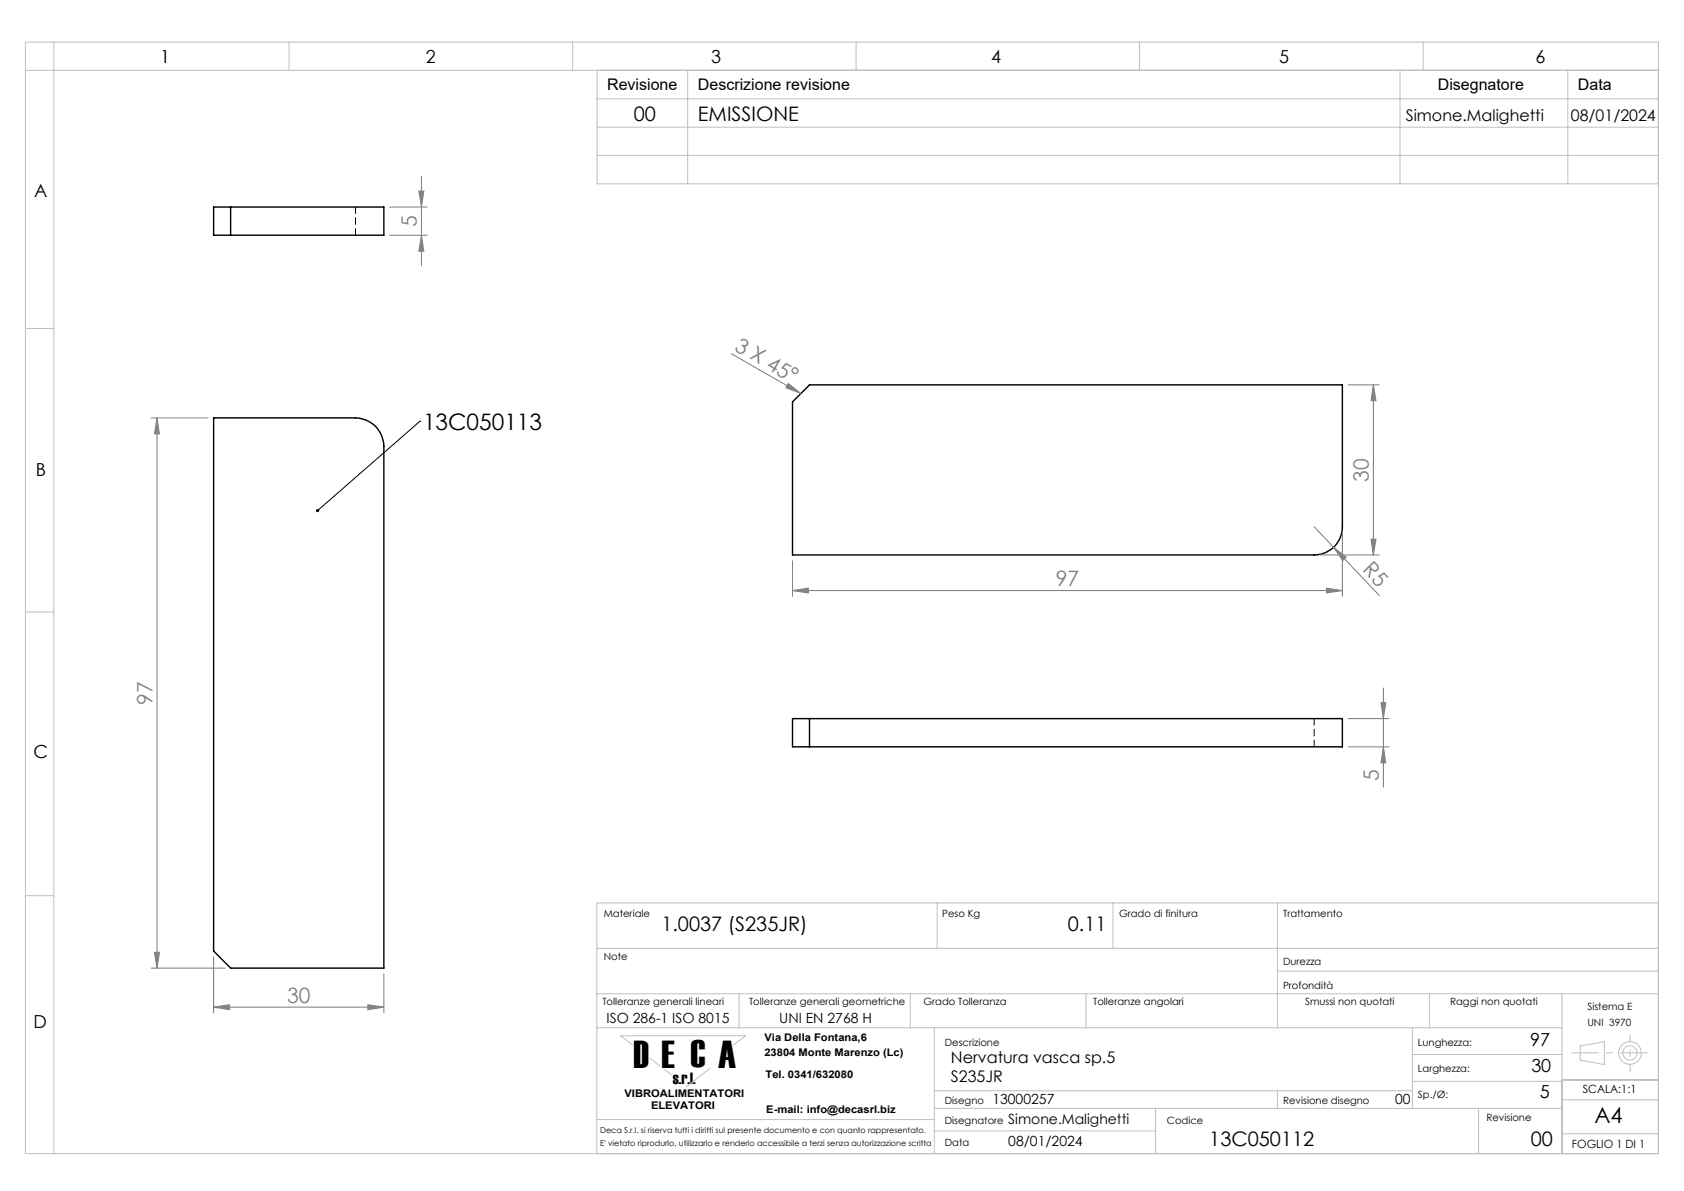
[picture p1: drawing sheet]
<svg xmlns="http://www.w3.org/2000/svg" width="297mm" height="210mm" viewBox="0 0 297 210" stroke-linecap="round" stroke-linejoin="round" font-family="sans-serif">
<path d="M37.7 36.5h30v5h-30zM40.7 36.5v5M37.7 73.7h25a5 5 0 0 1 5 5v92h-27l-3-3zM139.8 70.9l3-3h93.9v25a4.9 4.9 0 0 1-4.9 5h-92zM139.8 126.7h96.9v5h-96.9zM142.8 126.7v5" fill="none" stroke="#000" stroke-width=".25"/>
<path d="M62.7 36.5v5M231.8 126.7v5" fill="none" stroke="#000" stroke-width=".18" stroke-dasharray="1.3 .6" stroke-linecap="butt"/>
<g fill="none" stroke="#c0c0c0" stroke-width=".18">
<path d="M4.5 7.4h288v196h-288zM4.5 12.4h288M9.5 7.4v196M51 7.4v5M101 7.4v5M105.3 12.4v20h187.2M105.3 17.4h187.2M121.3 12.4v20M151 7.4v5M201 7.4v5M246.9 12.4v20M251 7.4v5"/>
<path d="M276.5 12.4v20M105.3 22.4h187.2M105.3 27.4h187.2M4.5 57.9h5M4.5 107.9h5M4.5 157.9h5M165.3 159.2v8M196.3 159.2v8M225.3 159.2v22M292.5 159.2h-187.2v44.2M105.3 175.2h187.2M105.3 167.2h187.2"/>
<path d="M130.4 175.2v6M160.5 175.2v6M191.5 175.2v6M225.3 171.2h67.2M252.1 175.2v6M275.5 175.2v28.2M105.3 181.2h170.2M105.3 197.4h59.6M111.5 184.2l-2.1-1.6h22.1l-2.1 1.6M114.7 186.6l1.8 1.4M117.2 188.6l1.3 .9M125.2 188.4l-4.2 3.2"/>
<path d="M164.8 181.2v22.2M164.8 195.4h110.7M164.8 199.4h39M164.8 192.3h84.3M203.8 195.4v8M225.3 192.3v3.1M249.1 181.2v14.2M249.1 185.9h26.4M249.1 190.7h26.4M260.8 195.4v8M275.5 199.9h17M275.5 193.9h17"/>
<path d="M275.5 190.4h17M278.7 184.4l4.3-.7-.1 4-4.2-.8z"/>
<circle cx="287.5" cy="185.7" r="2"/>
<circle cx="287.5" cy="185.7" r="1.25"/>
</g>
<g fill="none" stroke="#808080" stroke-width=".18">
<path d="M68.7 36.5h6.6M73.9 33.7h.9l-.5 2.8zM74.3 31.1v15.8M68.7 41.5h6.6M74.3 41.5l.5 2.8h-.9zM26.7 73.7h10M27.7 73.7l.4 2.8h-.9zM27.7 73.7v97M129 62.4l12.3 7M139 67.6l2.3 1.8-2.7-1zM237.8 67.9h5.4M242.2 67.9l.5 2.8h-.9z"/>
<path d="M242.2 67.9v30M139.8 98.9v6.3M231.8 92.9l3.4 3.6M232.8 97.9h10.4M235.2 96.5l2.2 1.7-.6 .6zM235.2 96.5l8.1 8.5M236.7 93.9v11.3M241.8 95.1h.9l-.5 2.8zM139.8 104.1l2.8-.4v.9zM139.8 104.1h96.9M234 103.7l2.7 .4-2.7 .5zM237.8 126.7h7.2"/>
<path d="M237.8 131.7h7.2M243.6 123.9h.8l-.4 2.8zM244 131.7l.4 2.8h-.8zM244 121.3v17.5M26.7 170.7h13M27.2 167.9h.9l-.4 2.8zM37.7 177.6l2.8-.4v.8zM37.7 168.7v9.9M37.7 177.6h30M64.9 177.2l2.8 .4-2.8 .4zM67.7 171.7v6.9"/>
</g>
<path d="M277.1 185.6h13.5" fill="none" stroke="#c0c0c0" stroke-width=".18" stroke-dasharray="15.2 1.3 1.3 1.3" stroke-dashoffset="10.4" stroke-linecap="butt"/>
<path d="M287.5 182.4v6.6" fill="none" stroke="#c0c0c0" stroke-width=".18" stroke-dasharray="15.2 1.3 1.3 1.3" stroke-dashoffset="13.8" stroke-linecap="butt"/>
<path d="M74 74.3h.1M74 74.3l-18 15.7" fill="none" stroke="#000" stroke-width=".18"/>
<path d="M55.8 89.8a.29 .29 0 0 1 .4 .1 .29 .29 0 0 1 0 .4 .29 .29 0 0 1-.4-.1l.2-.2-.2 .2-.1-.3z" fill="#000"/>
<g fill="#808080">
<path d="M139 67.6l2.3 1.8-2.7-1z"/>
<path d="M235.2 96.5l2.2 1.7-.6 .6z"/>
<path d="M139.8 104.1l2.8-.4v.9zM234 103.7l2.7 .4-2.7 .5z"/>
<path d="M37.7 177.6l2.8-.4v.8zM64.9 177.2l2.8 .4-2.8 .4z"/>
<path d="M243.6 123.9h.8l-.4 2.8zM244 131.7l.4 2.8h-.8z"/>
<path d="M74.3 41.5l.5 2.8h-.9zM73.9 33.7h.9l-.5 2.8z"/>
<path d="M242.2 67.9l.5 2.8h-.9zM241.8 95.1h.9l-.5 2.8z"/>
<path d="M27.7 73.7l.4 2.8h-.9zM27.2 167.9h.9l-.4 2.8z"/>
</g>
<text font-size="6.9" fill="#010000" x="111.7" y="188.2">D E C A</text>
<text font-size="4" x="74.6" y="75.9">13C050113</text>
<text font-size="3.9" x="281.2" y="198">A4</text>
<g font-size="3.7" fill="#808080">
<text x="73.5" y="40" transform="rotate(-90 73.5 40)">5</text>
<text x="129.4" y="61.6" transform="rotate(30 129.4 61.6)">3 X 45°</text>
<text x="241.4" y="84.9" transform="rotate(-90 241.4 84.9)">30</text>
<text x="240.2" y="100.6" transform="rotate(47 240.2 100.6)">R5</text>
<text x="186.2" y="103.3">97</text>
<text x="26.9" y="124.3" transform="rotate(-90 26.9 124.3)">97</text>
<text x="243.2" y="137.7" transform="rotate(-90 243.2 137.7)">5</text>
<text x="50.6" y="176.8">30</text>
</g>
<g font-size="3.5">
<text x="111.8" y="21.3">00</text>
<text x="123.1" y="21.3">EMISSIONE</text>
<text x="116.6" y="164.2">1.0037 (S235JR)</text>
<text x="188.3" y="164.2">0.11</text>
<text x="213.3" y="202.2">13C050112</text>
<text x="270" y="202.2">00</text>
</g>
<g font-size="3.2">
<text x="28.3" y="11.1">1</text>
<text x="75.1" y="11.1">2</text>
<text x="125.4" y="11.1">3</text>
<text x="174.8" y="11.1">4</text>
<text x="225.6" y="11.1">5</text>
<text x="270.8" y="11.1">6</text>
<text x="6" y="34.7">A</text>
<text x="6.3" y="83.9">B</text>
<text x="5.9" y="133.6">C</text>
<text x="5.9" y="181.3">D</text>
<text x="269.9" y="184.4">97</text>
<text x="270.1" y="188.9">30</text>
<text x="271.6" y="193.6">5</text>
</g>
<text font-size="2.9" fill="#010000" x="118.7" y="191">s.r.l.</text>
<g font-size="2.8">
<text x="107.1" y="15.9">Revisione</text>
<text x="123.1" y="15.9">Descrizione revisione</text>
<text x="253.6" y="15.9">Disegnatore</text>
<text x="278.3" y="15.9">Data</text>
<text x="247.9" y="21.3">Simone.Malighetti</text>
<text x="277" y="21.3">08/01/2024</text>
<text x="167.7" y="190.7">S235JR</text>
<text x="167.7" y="187.4">Nervatura vasca sp.5</text>
</g>
<g font-size="2.5">
<text x="107" y="180.3">ISO 286-1 ISO 8015</text>
<text x="137.4" y="180.3">UNI EN 2768 H</text>
<text x="175" y="194.6">13000257</text>
<text x="246.1" y="194.6">00</text>
<text x="177.8" y="202.1">08/01/2024</text>
<text x="177.8" y="198.1">Simone.Malighetti</text>
</g>
<g font-size="2">
<text x="279.1" y="192.8">SCALA:1:1</text>
<text x="277.2" y="202.4">FOGLIO 1 DI 1</text>
</g>
<g font-size="1.9" fill="#010000">
<text x="134.8" y="183.6">Via Della Fontana,6</text>
<text x="134.8" y="186.2">23804 Monte Marenzo (Lc)</text>
<text x="135" y="190.1">Tel. 0341/632080</text>
<text x="110.1" y="193.4">VIBROALIMENTATORI</text>
<text x="114.8" y="195.6">ELEVATORI</text>
<text x="135.2" y="196.2">E-mail: info@decasrl.biz</text>
</g>
<g font-size="1.8">
<text x="106.5" y="161.7">Materiale</text>
<text x="166.2" y="161.7">Peso Kg</text>
<text x="197.4" y="161.7">Grado di finitura</text>
<text x="226.3" y="161.7">Trattamento</text>
<text x="106.5" y="169.3">Note</text>
<text x="226.3" y="170.2">Durezza</text>
<text x="106.2" y="177.1">Tolleranze generali lineari</text>
<text x="132.1" y="177.1">Tolleranze generali geometriche</text>
<text x="162.9" y="177.1">Grado Tolleranza</text>
<text x="192.8" y="177.1">Tolleranze angolari</text>
<text x="226.3" y="174.4">Profondità</text>
<text x="230.2" y="177.1">Smussi non quotati</text>
<text x="255.7" y="177.1">Raggi non quotati</text>
<text x="280" y="178.1">Sistema E</text>
<text x="166.6" y="184.4">Descrizione</text>
<text x="250.1" y="184.4">Lunghezza:</text>
<text x="280" y="180.9">UNI 3970</text>
<text x="250.1" y="188.9">Larghezza:</text>
<text x="166.6" y="194.6">Disegno</text>
<text x="226.3" y="194.6">Revisione disegno</text>
<text x="250.1" y="193.6">Sp./Ø:</text>
<text x="262.1" y="197.7">Revisione</text>
<text x="166.6" y="198.1">Disegnatore</text>
<text x="166.6" y="202.1">Data</text>
<text x="205.8" y="198.1">Codice</text>
</g>
<g font-size="1.4">
<text x="105.8" y="199.7">Deca S.r.l. si riserva tutti i diritti sul presente documento e con quanto rappresentato.</text>
<text x="105.8" y="202.1">E' vietato riprodurlo, utilizzarlo e renderlo accessibile a terzi senza autorizzazione scritta</text>
</g>
</svg>
